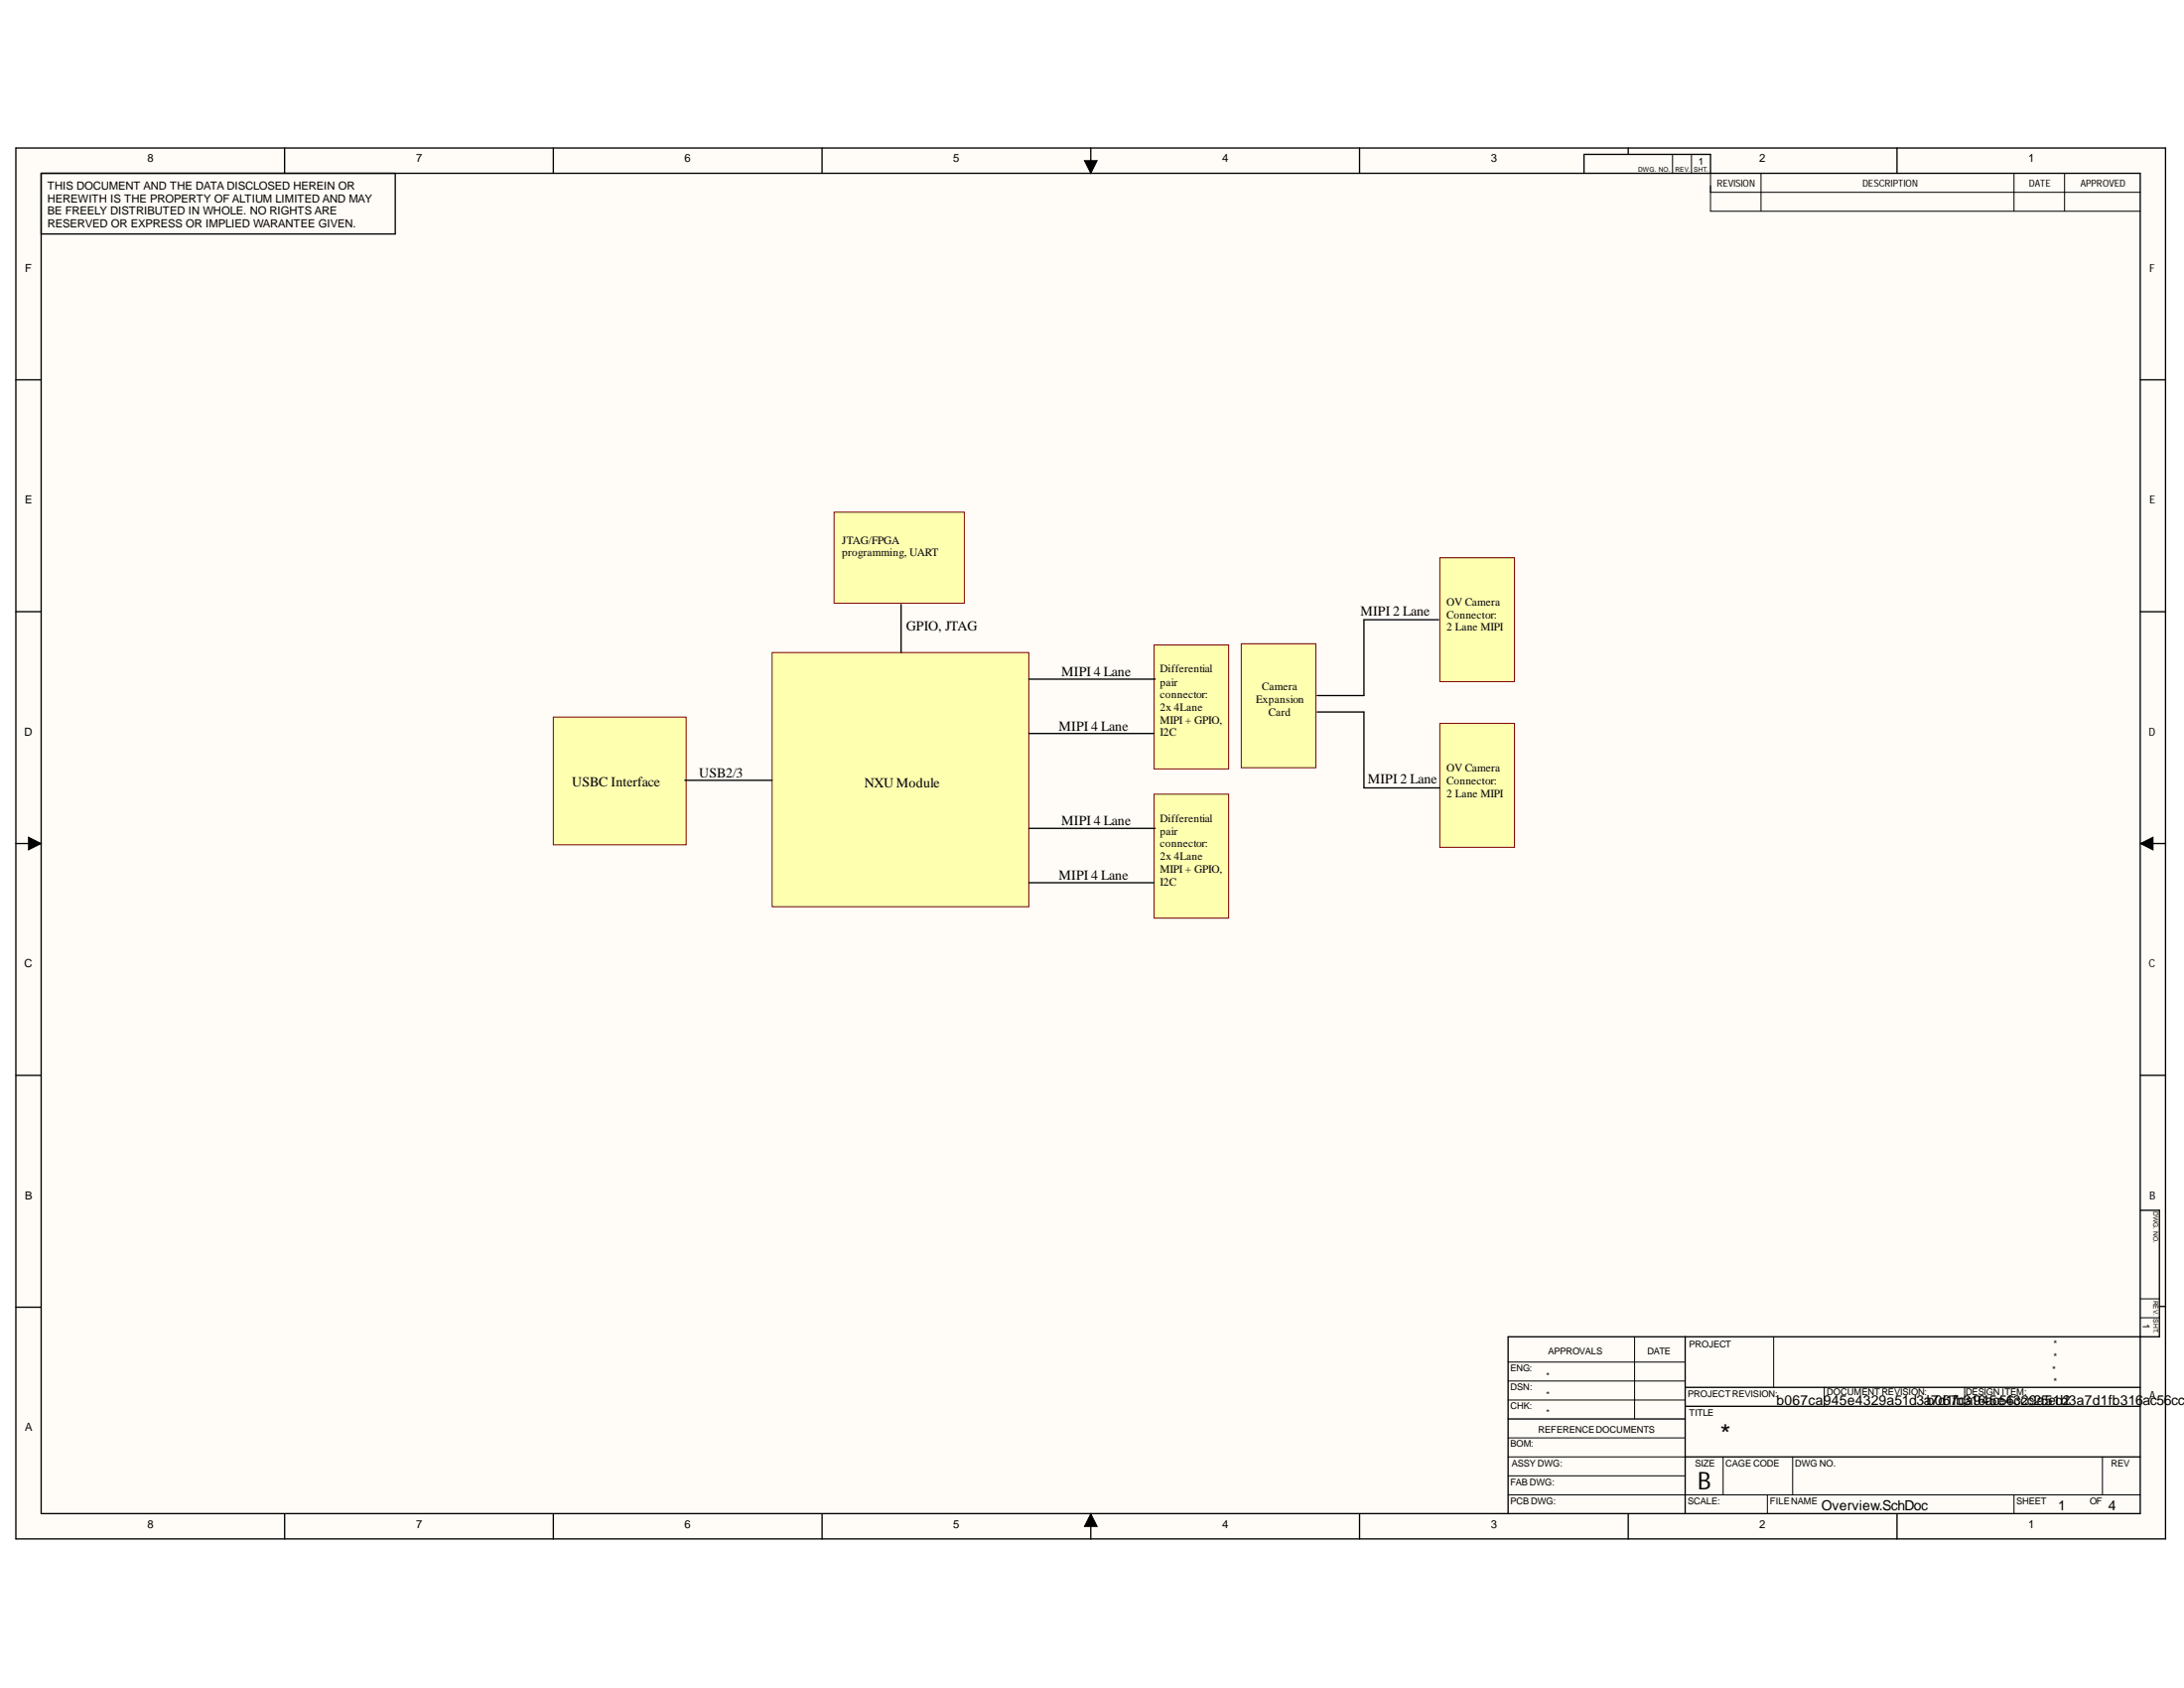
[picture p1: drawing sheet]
<svg xmlns="http://www.w3.org/2000/svg" width="279mm" height="216mm" viewBox="0 0 279 216" stroke-linecap="round" stroke-linejoin="round" font-family="sans-serif">
<g fill="#fffcf8">
<path d="M2 18.9h275.1v178h-275.1z" fill-rule="evenodd"/>
<path d="M2 18.9h275.1v178h-275.1z" fill-rule="evenodd"/>
</g>
<g fill="none" stroke="#000" stroke-width=".13">
<path d="M214 19.7v2.5M216.4 19.7v2.5M138.7 20.5h1.7l-.9 1.7zM218.8 22.2v4.8h55M218.8 24.6h55M225.3 22.2v4.8M257.6 22.2v4.8M264.1 22.2v4.8M3.6 107.1l1.7 .8-1.7 .8zM273.8 107.9l1.6-.8v1.6zM192.9 176.6h22.7M192.9 174.2h22.7"/>
<path d="M192.9 179.1h22.7M209.1 171v10.5M226.9 171v6.4M233.4 177.4v2.5M251.3 177.4v2.5M273.8 168.5h2.5M273.8 166.1h2.5M139.5 193.6l.9 1.6h-1.7zM192.9 191.2h80.9M192.9 186.3h22.7M192.9 183.9h22.7M192.9 188.8h22.7"/>
<path d="M220.4 186.3v4.9M226.1 191.2v2.4M229.3 186.3v4.9M257.6 191.2v2.4M269 186.3v4.9"/>
</g>
<g fill="none" stroke="#000" stroke-width=".17">
<path d="M2 18.9h275v177.9h-275zM36.4 18.9v3.3M70.8 18.9v3.3M105.2 18.9v3.3M139.5 18.9v3.3M173.9 18.9v3.3M208.3 18.9v.8M242.7 18.9v3.3M5.3 22.2h268.5v171.4h-268.5zM50.6 22.2v7.7h-45.3M202.6 22.2v-2.5h16.2v2.5M2 48.6h3.3"/>
<path d="M273.8 48.6h3.3M2 78.2h3.3M273.8 78.2h3.3M2 107.9h3.3M273.8 107.9h3.3M2 137.5h3.3M273.8 137.5h3.3M273.8 154.8h2.5v16.2h-83.4v22.6M2 167.2h3.3M215.6 177.4h58.2M215.6 171v22.6M215.6 179.9h58.2"/>
<path d="M276.3 167.1h.8M36.4 193.6v3.3M70.8 193.6v3.3M105.2 193.6v3.3M139.5 193.6v3.3M173.9 193.6v3.3M192.9 181.5h22.7M208.3 193.6v3.3M215.6 186.3h58.2M242.7 193.6v3.3"/>
</g>
<path d="M138.7 20.5h1.7l-.9 1.7zM3.6 107.1l1.7 .8-1.7 .8zM273.8 107.9l1.6-.8v1.6zM139.5 193.6l.9 1.6h-1.7z" fill="#000"/>
<path d="M98.8 83.5h32.8v32.5h-32.8z" fill-rule="evenodd" fill="#ffffb0"/>
<path d="M98.8 83.5h32.8v32.5h-32.8z" fill="none" stroke="#800000" stroke-width=".13"/>
<path d="M70.8 91.7h17v16.3h-17z" fill-rule="evenodd" fill="#ffffb0"/>
<path d="M70.8 91.7h17v16.3h-17z" fill="none" stroke="#800000" stroke-width=".13"/>
<path d="M184.2 71.3h9.5v15.9h-9.5z" fill-rule="evenodd" fill="#ffffb0"/>
<path d="M184.2 71.3h9.5v15.9h-9.5z" fill="none" stroke="#800000" stroke-width=".13"/>
<path d="M184.2 92.5h9.5v15.9h-9.5z" fill-rule="evenodd" fill="#ffffb0"/>
<path d="M184.2 92.5h9.5v15.9h-9.5z" fill="none" stroke="#800000" stroke-width=".13"/>
<path d="M147.6 82.5h9.6v15.8h-9.6z" fill-rule="evenodd" fill="#ffffb0"/>
<path d="M147.6 82.5h9.6v15.8h-9.6z" fill="none" stroke="#800000" stroke-width=".13"/>
<path d="M184 79.3h-9.5v9.7h-6M87.6 99.8h11.2M131.6 86.9h16.2M131.6 93.8h16M168.5 91.1h6v9.7h9.7" fill="none" stroke="#000" stroke-width=".17"/>
<path d="M106.7 65.5h16.7v11.7h-16.7z" fill-rule="evenodd" fill="#ffffb0"/>
<path d="M106.7 65.5h16.7v11.7h-16.7z" fill="none" stroke="#800000" stroke-width=".13"/>
<path d="M115.3 77.3v6.2" fill="none" stroke="#000" stroke-width=".17"/>
<path d="M158.8 82.3h9.5v15.9h-9.5z" fill-rule="evenodd" fill="#ffffb0"/>
<path d="M158.8 82.3h9.5v15.9h-9.5z" fill="none" stroke="#800000" stroke-width=".13"/>
<path d="M147.6 101.6h9.6v15.8h-9.6z" fill-rule="evenodd" fill="#ffffb0"/>
<path d="M147.6 101.6h9.6v15.8h-9.6z" fill="none" stroke="#800000" stroke-width=".13"/>
<path d="M131.6 106h16.2M131.6 112.9h16" fill="none" stroke="#000" stroke-width=".17"/>
<text font-size="3.5" x="220.1" y="184.7">*</text>
<text font-size="3.1" x="217.2" y="190.5">B</text>
<g font-size="1.8">
<text x="115.9" y="80.7">GPIO, JTAG</text>
<text x="174" y="78.8">MIPI 2 Lane</text>
<text x="135.8" y="86.5">MIPI 4 Lane</text>
<text x="135.5" y="93.5">MIPI 4 Lane</text>
<text x="73.2" y="100.6">USBC Interface</text>
<text x="89.4" y="99.4">USB2/3</text>
<text x="110.6" y="100.8">NXU Module</text>
<text x="175" y="100.2">MIPI 2 Lane</text>
<text x="135.8" y="105.6">MIPI 4 Lane</text>
<text x="135.5" y="112.5">MIPI 4 Lane</text>
<text x="227.3" y="179.7">b067ca945e4329a51d3ab70d617fbc3a1964a5ce54329a51d3a7d1fb316</text>
<text x="256.7" y="179.7">6ccc25ed2</text>
<text x="274.1" y="179.7">ac56ccc2</text>
<text x="233" y="193.2">Overview.SchDoc</text>
<text x="263.3" y="193.2">1</text>
<text x="269.7" y="193.2">4</text>
</g>
<g font-size="1.4">
<text x="18.9" y="20.7">8</text>
<text x="53.2" y="20.7">7</text>
<text x="87.6" y="20.7">6</text>
<text x="121.9" y="20.7">5</text>
<text x="156.4" y="20.7">4</text>
<text x="190.7" y="20.7">3</text>
<text x="225.1" y="20.7">2</text>
<text x="259.5" y="20.7">1</text>
<text x="6.1" y="24.3">THIS DOCUMENT AND THE DATA DISCLOSED HEREIN OR</text>
<text x="6.1" y="25.9">HEREWITH IS THE PROPERTY OF ALTIUM LIMITED AND MAY</text>
<text x="6.1" y="27.5">BE FREELY DISTRIBUTED IN WHOLE. NO RIGHTS ARE</text>
<text x="6.1" y="29.1">RESERVED OR EXPRESS OR IMPLIED WARANTEE GIVEN.</text>
<text x="3.2" y="34.8">F</text>
<text x="275" y="34.8">F</text>
<text x="3.2" y="64.4">E</text>
<text x="275" y="64.4">E</text>
<text x="107.7" y="69.5">JTAG/FPGA</text>
<text x="107.7" y="71.1">programming, UART</text>
<text x="185" y="77.5">OV Camera</text>
<text x="185" y="79.1">Connector:</text>
<text x="185" y="80.7">2 Lane MIPI</text>
<text x="148.4" y="86">Differential</text>
<text x="148.4" y="87.7">pair</text>
<text x="148.4" y="89.3">connector:</text>
<text x="160.7" y="89.9">Expansion</text>
<text x="161.4" y="88.3">Camera</text>
<text x="3.1" y="94.1">D</text>
<text x="148.4" y="90.9">2x 4Lane</text>
<text x="148.4" y="92.5">MIPI + GPIO,</text>
<text x="148.4" y="94.2">I2C</text>
<text x="162.3" y="91.5">Card</text>
<text x="274.9" y="94.1">D</text>
<text x="185" y="98.7">OV Camera</text>
<text x="185" y="100.3">Connector:</text>
<text x="185" y="101.9">2 Lane MIPI</text>
<text x="148.4" y="105.2">Differential</text>
<text x="148.4" y="106.8">pair</text>
<text x="148.4" y="108.4">connector:</text>
<text x="148.4" y="110">2x 4Lane</text>
<text x="148.4" y="111.6">MIPI + GPIO,</text>
<text x="148.4" y="113.3">I2C</text>
<text x="3.1" y="123.7">C</text>
<text x="274.9" y="123.7">C</text>
<text x="3.2" y="153.4">B</text>
<text x="275" y="153.4">B</text>
<text x="275" y="178.9">A</text>
<text x="3.2" y="183">A</text>
<text x="18.9" y="195.4">8</text>
<text x="53.2" y="195.4">7</text>
<text x="87.6" y="195.4">6</text>
<text x="121.9" y="195.4">5</text>
<text x="156.4" y="195.4">4</text>
<text x="190.7" y="195.4">3</text>
<text x="225.1" y="195.4">2</text>
<text x="259.5" y="195.4">1</text>
</g>
<g font-size="1.3">
<text x="217.3" y="21.1">1</text>
<text x="219.6" y="23.9">REVISION</text>
<text x="238.3" y="23.9">DESCRIPTION</text>
<text x="259.6" y="23.9">DATE</text>
<text x="266.2" y="23.9">APPROVED</text>
<text x="262.7" y="172.3">*</text>
<text x="274.1" y="169.3" transform="rotate(90 274.1 169.3)">1</text>
<text x="262.5" y="175.7">*</text>
<text x="262.7" y="177.1">*</text>
<text x="262.7" y="174">*</text>
</g>
<g font-size="1.2">
<text x="198.1" y="173.2">APPROVALS</text>
<text x="210.8" y="173.2">DATE</text>
<text x="216.1" y="172.3">PROJECT</text>
<text x="193.3" y="175.5">ENG:</text>
<text x="193.3" y="177.8">DSN:</text>
<text x="197.8" y="176.4">*</text>
<text x="197.8" y="178.8">*</text>
<text x="215.9" y="178.7">PROJECTREVISION:</text>
<text x="233.7" y="178.5">DOCUMENTREVISION:</text>
<text x="251.5" y="178.5">DESIGN ITEM:</text>
<text x="193.3" y="180.3">CHK:</text>
<text x="193.3" y="185.1">BOM:</text>
<text x="196.8" y="183.3">REFERENCEDOCUMENTS</text>
<text x="197.8" y="181.1">*</text>
<text x="216.1" y="181.1">TITLE</text>
<text x="193.3" y="190">FAB DWG:</text>
<text x="193.4" y="187.5">ASSY DWG:</text>
<text x="216.9" y="187.5">SIZE</text>
<text x="220.7" y="187.5">CAGE CODE</text>
<text x="229.6" y="187.5">DWG NO.</text>
<text x="270.1" y="187.5">REV</text>
<text x="193.3" y="192.4">PCB DWG:</text>
<text x="215.9" y="192.4">SCALE:</text>
<text x="226.4" y="192.4">FILENAME</text>
<text x="258" y="192.4">SHEET</text>
<text x="267.4" y="192.4">OF</text>
</g>
<g font-size=".8">
<text x="209.6" y="22">DWG. NO.</text>
<text x="214.3" y="22">REV.</text>
<text x="216.7" y="22">SHT.</text>
<text x="275.5" y="155" transform="rotate(90 275.5 155)">DWG. NO.</text>
<text x="275.5" y="166.3" transform="rotate(90 275.5 166.3)">REV.</text>
<text x="275.5" y="168.7" transform="rotate(90 275.5 168.7)">SHT.</text>
</g>
</svg>
